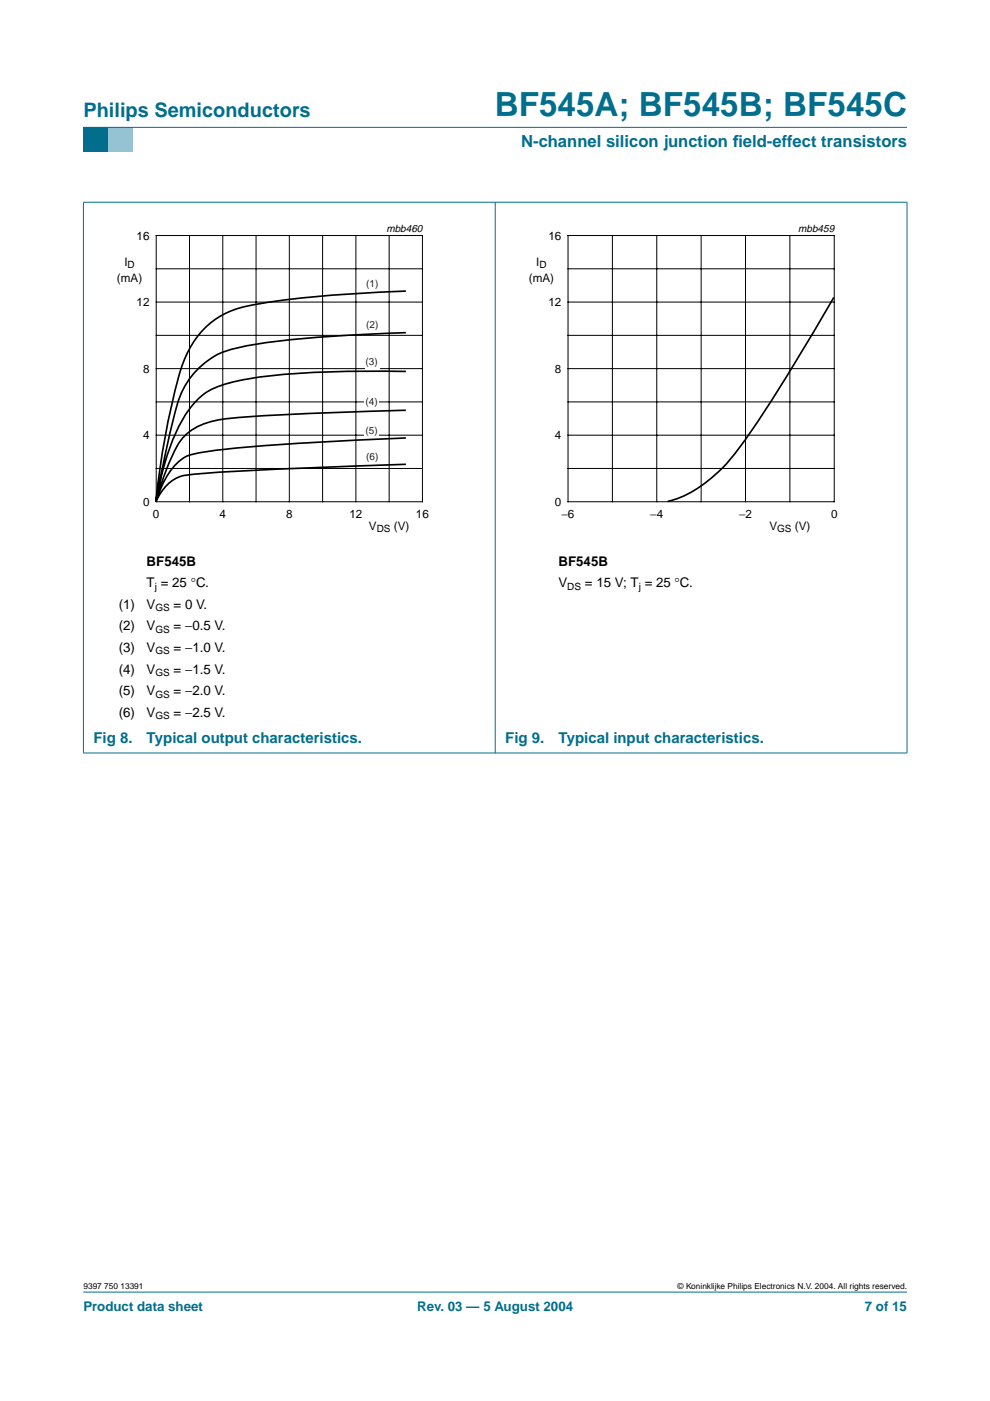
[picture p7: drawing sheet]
<svg xmlns="http://www.w3.org/2000/svg" width="210mm" height="297mm" viewBox="0 0 210 297" stroke-linecap="round" stroke-linejoin="round" font-family="sans-serif">
<path d="M17.7 273.9h174.6z" fill="#006e8c" stroke="#006e8c" stroke-width=".21"/>
<path d="M17.7 27h5.3v5.3h-5.3z" fill-rule="evenodd" fill="#006e8c"/>
<path d="M23 27h5.3v5.3h-5.3z" fill-rule="evenodd" fill="#96c4d6"/>
<g fill="#006e8c" stroke="#006e8c" stroke-width=".21">
<path d="M17.7 27h174.6z"/>
<path d="M17.7 42.9v116.7z"/>
<path d="M105 42.8v116.9z"/>
<path d="M192.3 42.9v116.7z"/>
<path d="M17.6 42.9h174.8z"/>
<path d="M17.6 159.6h174.8z"/>
</g>
<path d="M20.4 47.1h81.9v66.3h-81.9z" fill="none" stroke="#fff" stroke-width=".21"/>
<g fill="none" stroke="#000" stroke-width=".21">
<path d="M33.1 49.9h56.5v56.5h-56.5zM33.1 57h56.5M40.2 49.9v56.5M47.2 49.9v56.5M54.3 49.9v56.5M61.3 49.9v56.5M68.4 49.9v56.5M75.5 49.9v56.5M82.5 49.9v56.5M33.1 78.2h56.5M33.1 71.1h56.5M33.1 64h56.5"/>
<path d="M33.1 99.3h56.5M33.1 92.3h56.5M33.1 85.2h56.5"/>
</g>
<g fill="#fff">
<path d="M77.3 75.7h3.1v2.6h-3.1z"/>
<path d="M77.3 83.9h3.1v2.7h-3.1z"/>
<path d="M77.3 90h3.1v2.7h-3.1z"/>
</g>
<path d="M86.1 61.7a215.5 215.5 0 0 0-33.9 3.2 17.7 17.7 0 0 0-13.3 11.7 146 146 0 0 0-5.7 28l-.2 1.8M86.1 70.5a238.2 238.2 0 0 0-34.2 2.9 17.3 17.3 0 0 0-14.9 14.3l-1.8 8-2.2 10.7M86.1 78.8a201.8 201.8 0 0 0-32.5 1.4 24.5 24.5 0 0 0-10.2 3.3 24 24 0 0 0-7.4 11.4l-1.6 5.3-1.4 6.2M176.8 63.1a346.5 346.5 0 0 1-20.8 32.8 29.7 29.7 0 0 1-12.6 9.9l-1.8 .5M86.1 87a519.4 519.4 0 0 0-38.9 1.9 12.2 12.2 0 0 0-9.6 5.6 56.2 56.2 0 0 0-4.6 11.9M86.1 92.9a470.4 470.4 0 0 0-42.6 2.9l-1.2 .2a8.6 8.6 0 0 0-6.8 4.8l-1.5 3.1-1 2.5M86.1 98.4a768.8 768.8 0 0 0-46.6 2.3 8 8 0 0 0-6 4.7l-.5 1" fill="none" stroke="#000" stroke-width=".35"/>
<path d="M107.7 47.1h81.9v66.3h-81.9z" fill="none" stroke="#fff" stroke-width=".21"/>
<g fill="none" stroke="#000" stroke-width=".21">
<path d="M120.4 49.9h56.5v56.5h-56.5zM120.4 57h56.5M129.8 49.9v56.5M139.2 49.9v56.5M148.7 49.9v56.5M158.1 49.9v56.5M167.5 49.9v56.5M120.4 78.2h56.5M120.4 71.1h56.5M120.4 64h56.5M120.4 99.3h56.5M120.4 92.3h56.5"/>
<path d="M120.4 85.2h56.5"/>
</g>
<text font-size="7.1" fill="#006e8c" x="104.9" y="24.7">BF545A; BF545B; BF545C</text>
<text font-size="4.2" fill="#006e8c" x="17.7" y="24.9">Philips Semiconductors</text>
<g font-size="3.5" fill="#006e8c">
<text x="110.5" y="31.1">N-channel silicon junction f</text>
<text x="155.4" y="31.1">ield-effect transistors</text>
</g>
<g font-size="3.2" fill="#006e8c">
<text x="19.8" y="157.5">Fig 8.</text>
<text x="31.1" y="157.5">Typical output characteristics.</text>
<text x="107.1" y="157.5">Fig 9.</text>
<text x="118.4" y="157.5">Typical input characteristics.</text>
</g>
<g font-size="2.8">
<text x="31.1" y="119.9">BF545B</text>
<text x="118.4" y="119.9">BF545B</text>
<text x="31.1" y="124.5">T = 25 °C.</text>
<text x="118.4" y="124.5">V</text>
<text x="124" y="124.5">= 15 V; T = 25 °C.</text>
<text x="25.2" y="129.1">(1)</text>
<text x="31.1" y="129.1">V</text>
<text x="36.8" y="129.1">= 0 V.</text>
<text x="25.2" y="133.7">(2)</text>
<text x="31.1" y="133.7">V</text>
<text x="36.8" y="133.7">= −0.5 V.</text>
<text x="25.2" y="138.3">(3)</text>
<text x="25.2" y="142.8">(4)</text>
<text x="31.1" y="138.3">V</text>
<text x="31.1" y="142.8">V</text>
<text x="36.8" y="138.3">= −1.0 V.</text>
<text x="36.8" y="142.8">= −1.5 V.</text>
<text x="25.2" y="147.4">(5)</text>
<text x="31.1" y="147.4">V</text>
<text x="36.8" y="147.4">= −2.0 V.</text>
<text x="25.2" y="152">(6)</text>
<text x="31.1" y="152">V</text>
<text x="36.8" y="152">= −2.5 V.</text>
</g>
<g font-size="2.8" fill="#006e8c">
<text x="17.7" y="278">Product data sheet</text>
<text x="88.5" y="278">Rev. 03 — 5 August 2004</text>
<text x="183.4" y="278">7 of 15</text>
</g>
<g font-size="2.5">
<text x="29" y="50.8">16</text>
<text x="116.3" y="50.8">16</text>
<text x="24.8" y="59.8">(mA)</text>
<text x="26.4" y="56.3">I</text>
<text x="112.1" y="59.8">(mA)</text>
<text x="113.7" y="56.3">I</text>
<text x="29" y="64.9">12</text>
<text x="116.3" y="64.9">12</text>
<text x="30.3" y="79">8</text>
<text x="117.7" y="79">8</text>
<text x="30.3" y="93.1">4</text>
<text x="117.7" y="93.1">4</text>
<text x="30.3" y="107.2">0</text>
<text x="117.7" y="107.2">0</text>
<text x="32.4" y="109.8">0</text>
<text x="46.5" y="109.8">4</text>
<text x="60.7" y="109.8">8</text>
<text x="74.1" y="109.8">12</text>
<text x="78.2" y="112.3">V</text>
<text x="83.5" y="112.3">(V)</text>
<text x="88.2" y="109.8">16</text>
<text x="119.1" y="109.8">−6</text>
<text x="137.9" y="109.8">−4</text>
<text x="156.7" y="109.8">−2</text>
<text x="163.1" y="112.3">V</text>
<text x="168.5" y="112.3">(V)</text>
<text x="176.2" y="109.8">0</text>
</g>
<g font-size="2.2">
<text x="81.9" y="49.1">mbb460</text>
<text x="169.3" y="49.1">mbb459</text>
</g>
<g font-size="2.1">
<text x="27.1" y="56.8">D</text>
<text x="114.4" y="56.8">D</text>
<text x="79.9" y="112.8">DS</text>
<text x="164.8" y="112.8">GS</text>
<text x="32.8" y="125">j</text>
<text x="120.3" y="125">DS</text>
<text x="135.4" y="125">j</text>
<text x="33" y="129.6">GS</text>
<text x="33" y="134.2">GS</text>
<text x="33" y="138.8">GS</text>
<text x="33" y="143.3">GS</text>
<text x="33" y="147.9">GS</text>
<text x="33" y="152.5">GS</text>
</g>
<g font-size="2.1" fill="#231f20">
<text x="77.6" y="60.8">(1)</text>
<text x="77.6" y="69.6">(2)</text>
<text x="77.5" y="77.4">(3)</text>
<text x="77.5" y="85.9">(4)</text>
<text x="77.5" y="92">(5)</text>
<text x="77.6" y="97.5">(6)</text>
</g>
<g font-size="1.8">
<text x="17.7" y="273.4">9397 750 13391</text>
<text x="143.7" y="273.4">© Koninklijke Philips Electronics N.V. 2004. All rights reserved.</text>
</g>
</svg>
